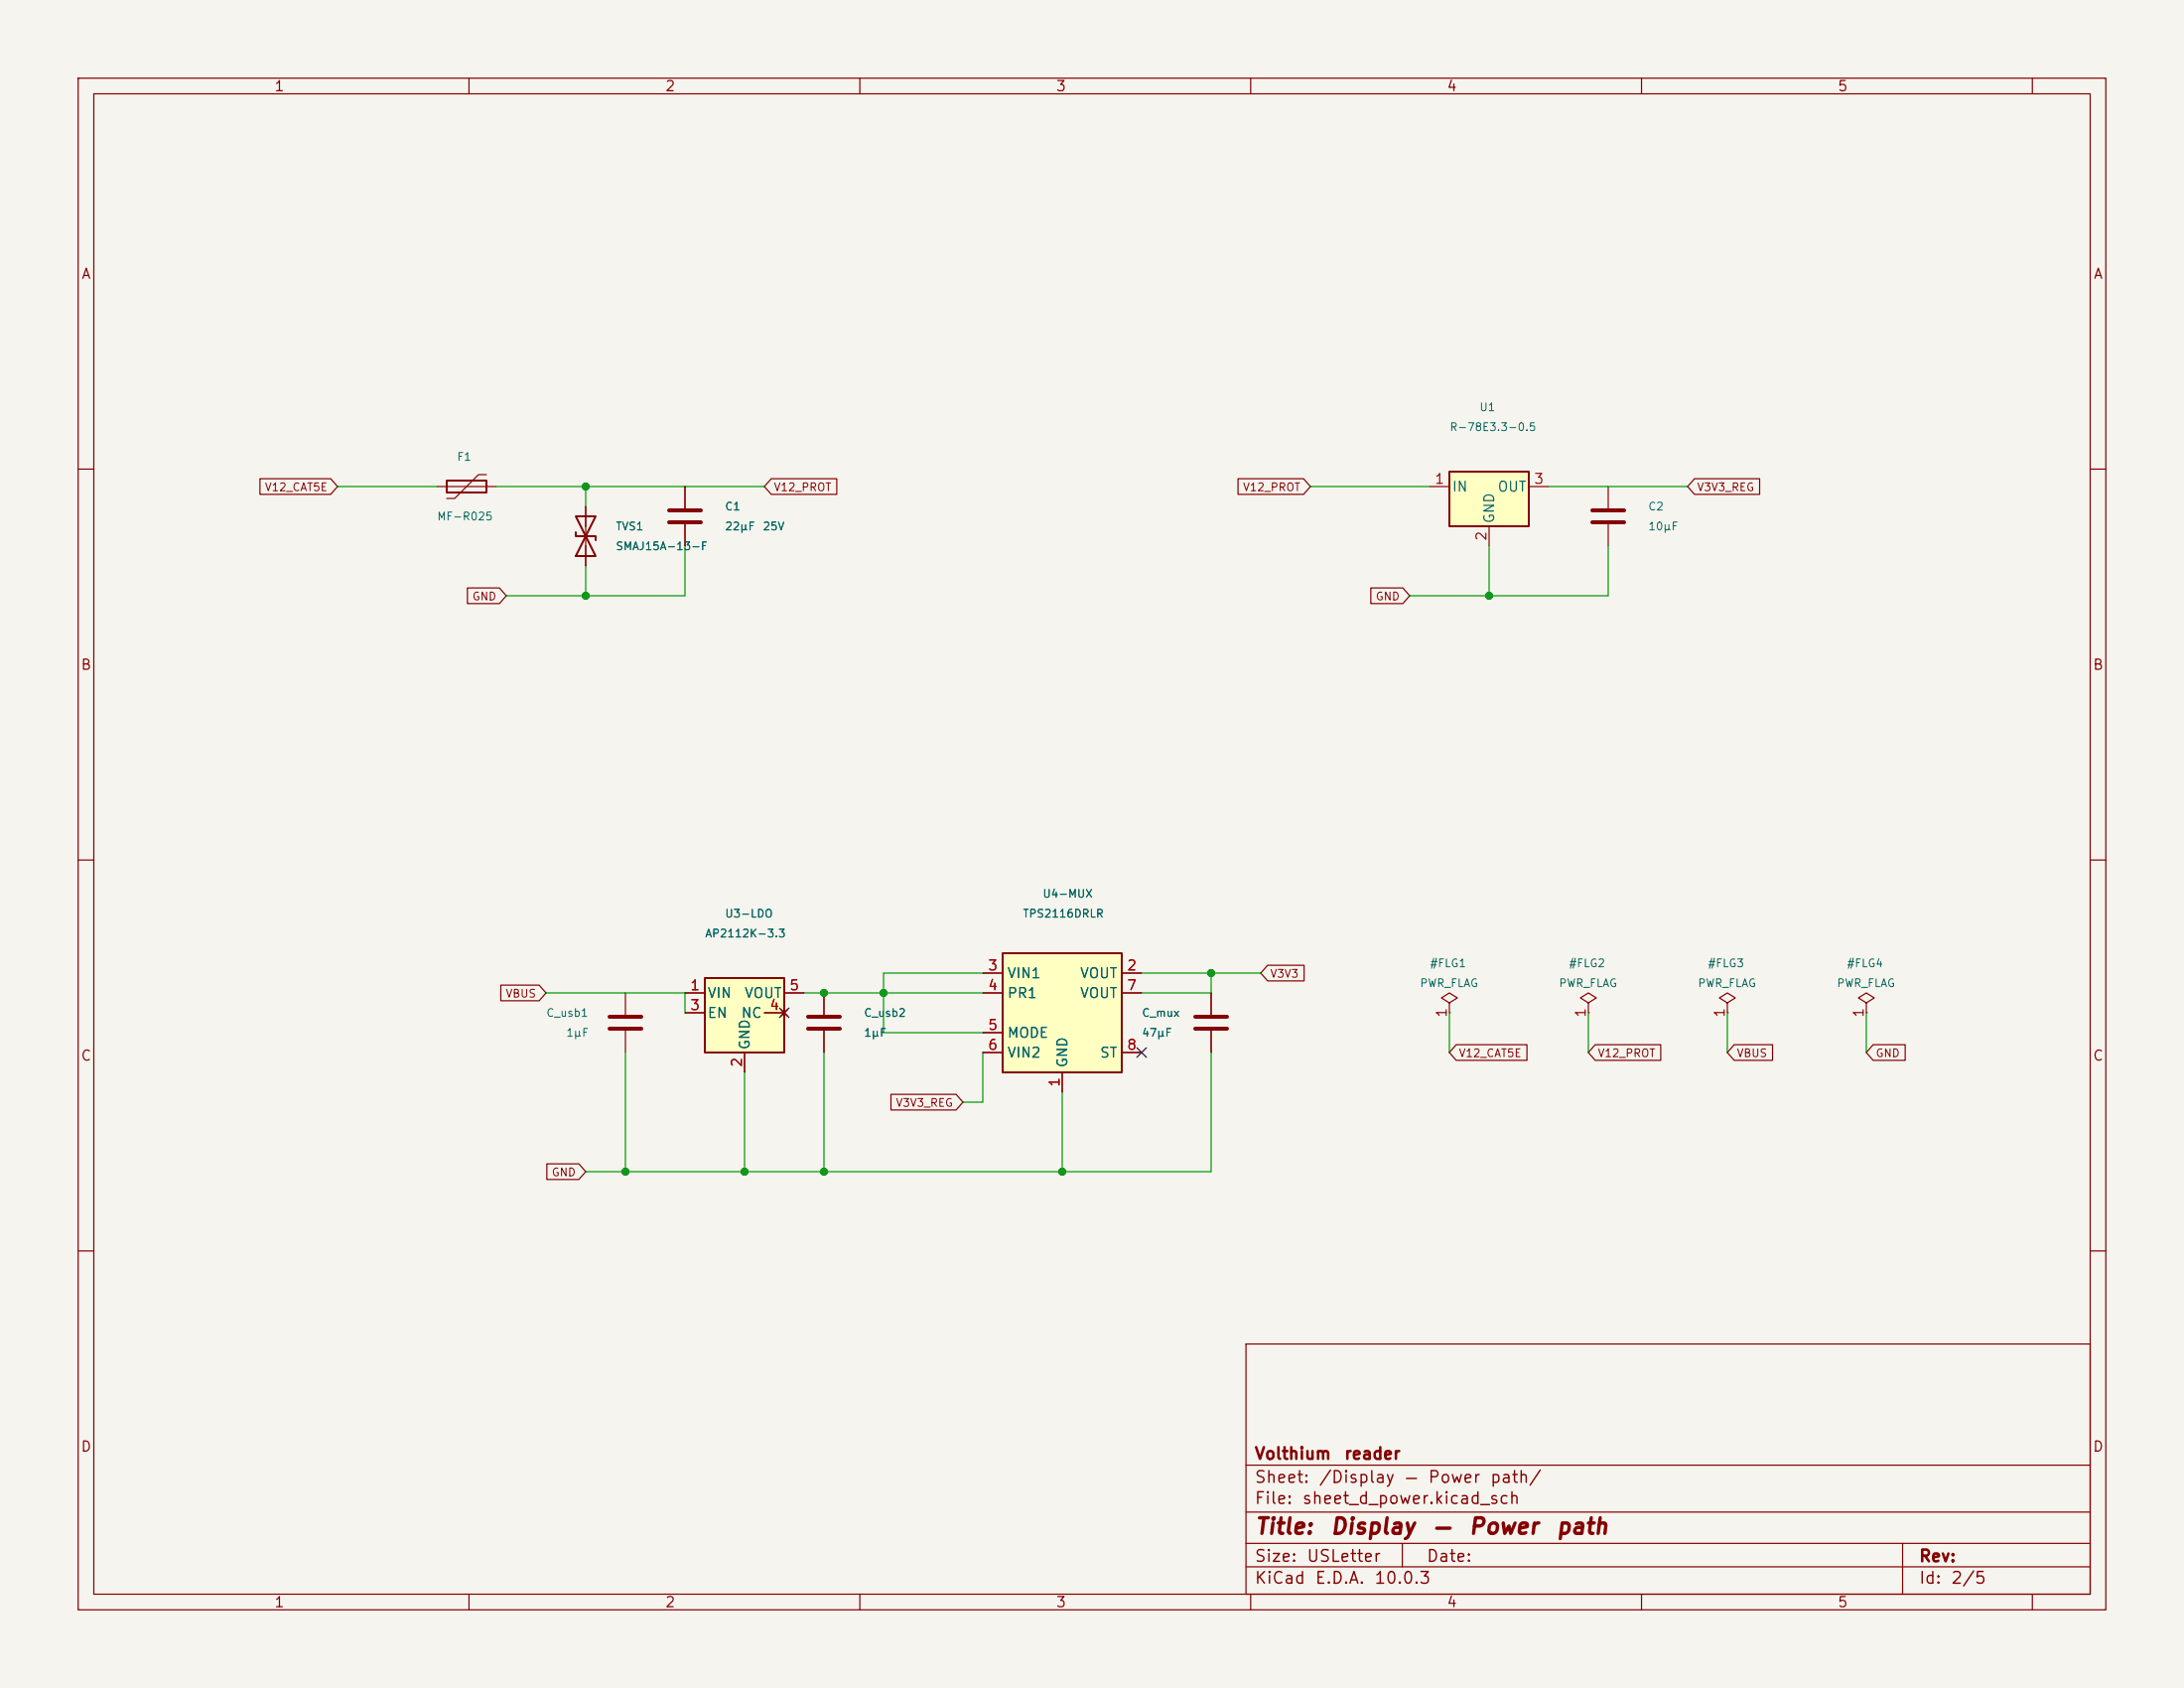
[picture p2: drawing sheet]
<svg xmlns="http://www.w3.org/2000/svg" width="279mm" height="216mm" viewBox="0 0 279 216" stroke-linecap="round" stroke-linejoin="round" font-family="sans-serif">
<path d="M0 0h279.4v215.9h-279.4z" fill="#f5f4ef" stroke="#f5f4ef" stroke-width=".13"/>
<g fill="none" stroke="#840000" stroke-width=".15">
<path d="M10 10h259.4v195.9h-259.4zM12 12h255.4v191.9h-255.4zM60 10v2M110 10v2M160 10v2M210 10v2M260 10v2M10 60h2M205.7 62.2v2.8M205.7 67.1v2.8M267.4 60h2M10 110h2"/>
<path d="M267.4 110h2M105.4 127v2.8M105.4 131.8v2.8M185.4 128.3l1-.7-1-.6-1 .6 1 .7v1.2M185.4 129.5h.1M10 160h2M159.4 171.9h108v32h-108zM267.4 160h2M159.4 197.4h108M159.4 193.4h108M159.4 187.4h108M179.4 197.4v3"/>
<path d="M243.4 197.4v6.5M60 203.9v2M110 203.9v2M159.4 200.4h108M160 203.9v2M210 203.9v2M260 203.9v2"/>
</g>
<path d="M203.7 65.3h4.1M203.7 66.8h4.1M103.4 130h4M103.4 131.6h4" fill="none" stroke="#840000" stroke-width=".51"/>
<path d="M185.4 60.3h10.2v7h-10.2z" fill="#ffffc2"/>
<path d="M185.4 60.3h10.2v7h-10.2z" fill="none" stroke="#840000" stroke-width=".25"/>
<path d="M182.9 62.2h2.5M190.5 67.3v2.6M195.6 62.2h2.5" fill="none" stroke="#840000" stroke-width=".15"/>
<path d="M90.2 125.1h10.1v9.5h-10.1z" fill="#ffffc2"/>
<path d="M57.1 61.5h5.1v1.5h-5.1zM90.2 125.1h10.1v9.5h-10.1z" fill="none" stroke="#840000" stroke-width=".25"/>
<g fill="none" stroke="#840000" stroke-width=".15">
<path d="M55.9 62.2h7.6M62.2 60.7h-1l-3 3.1h-1.1M87.6 127h2.6M87.6 129.5h2.6M95.2 134.6v2.6M97.8 129.5h2.5M99.9 129.2l.8 .7M100.3 127h2.6M100.7 129.2l-.8 .7M221 128.3l1-.7-1-.6-1 .6 1 .7v1.2M221 129.5h.1M238.8 128.3l1-.7-1-.6-1.1 .6 1.1 .7v1.2"/>
<path d="M238.8 129.5h.1"/>
</g>
<path d="M128.3 121.9h15.2v15.3h-15.2z" fill="#ffffc2"/>
<path d="M73.7 66h2.5l-2.5 5.1h2.5zM73.7 68.1v.5h2.5v.5M128.3 121.9h15.2v15.3h-15.2z" fill="none" stroke="#840000" stroke-width=".25"/>
<g fill="none" stroke="#840000" stroke-width=".15">
<path d="M33.3 61.2h9l.9 1-.9 1h-9zM59.8 75.2h4.1l.9 1-.9 1h-4.1zM74.9 64.8v7.6M87.6 62.2v2.8M87.6 67.1v2.8M98.7 61.2h8.3v2h-8.3l-.9-1zM158.4 61.2h8.4l.8 1-.8 1h-8.4zM175.4 75.2h4.1l.8 1-.8 1h-4.1zM216.8 61.2h8.3v2h-8.3l-.9-1zM64.1 126h4.9l.8 1-.8 1h-4.9zM80 127v2.8M80 131.8v2.8"/>
<path d="M87.6 127h2.6M87.6 129.5h2.6M95.2 134.6v2.6M97.8 129.5h2.5M99.9 129.2l.8 .7M100.3 127h2.6M100.7 129.2l-.8 .7M105.4 127v2.8M105.4 131.8v2.8M114 140h8.3l.9 1-.9 1h-8.3zM125.7 127h2.6M125.7 124.5h2.6"/>
<path d="M125.7 132.1h2.6M125.7 134.6h2.6M135.9 137.2v2.5M143.5 127h2.5M143.5 124.5h2.5M143.5 134.6h2.5M154.9 127v2.8M154.9 131.8v2.8M162.2 123.5h4.6v2h-4.6l-.9-1zM186.3 133.6h9v2h-9l-.9-1zM203.2 128.3l1-.7-1-.6-1 .6 1 .7v1.2M203.2 129.5h.1"/>
<path d="M204.1 133.6h8.4v2h-8.4l-.9-1zM221.9 133.6h4.9v2h-4.9l-.9-1zM239.6 133.6h4.1v2h-4.1l-.8-1zM70 148.9h4.1l.8 1-.8 1h-4.1z"/>
</g>
<path d="M85.6 65.3h4.1M85.6 66.8h4.1M78 130h4M78 131.6h4M152.9 130h4.1M152.9 131.6h4.1" fill="none" stroke="#840000" stroke-width=".51"/>
<g fill="none" stroke="#009600" stroke-width=".15">
<path d="M43.2 62.2h12.7M63.5 62.2h34.3M74.9 62.2v2.6M74.9 72.4v3.8M87.6 69.9v6.3h-22.8M167.6 62.2h15.3M190.5 69.9v6.3M198.1 62.2h17.8M205.7 69.9v6.3h-25.4M69.8 127h17.8v2.5M80 134.6v15.3M95.2 137.2v12.7"/>
<path d="M102.9 127h22.8M105.4 134.6v15.3M125.7 134.6v6.4h-2.5M125.7 124.5h-12.7v7.6h12.7M135.9 139.7v10.2M146 124.5h15.3M154.9 124.5v2.5h-8.9M154.9 134.6v15.3h-80M185.4 129.5v5.1M203.2 129.5v5.1M221 129.5v5.1M238.8 129.5v5.1"/>
</g>
<path d="M99.7 128.9l1.2 1.2M100.9 128.9l-1.2 1.2M145.4 134l1.3 1.2M146.7 134l-1.3 1.2" fill="none" stroke="#000084" stroke-width=".15"/>
<g fill="#009600" stroke="#009600" stroke-width=".13">
<circle cx="135.9" cy="149.9" r=".46"/>
<circle cx="105.4" cy="149.9" r=".46"/>
<circle cx="95.2" cy="149.9" r=".46"/>
<circle cx="74.9" cy="62.2" r=".46"/>
<circle cx="74.9" cy="76.2" r=".46"/>
<circle cx="80" cy="149.9" r=".46"/>
<circle cx="105.4" cy="127" r=".46"/>
<circle cx="190.5" cy="76.2" r=".46"/>
<circle cx="113" cy="127" r=".46"/>
<circle cx="154.9" cy="124.5" r=".46"/>
</g>
<g font-size="2" fill="#840000">
<text x="160.4" y="196.7">Title:</text>
<text x="170.1" y="196.7">Display</text>
<text x="183.2" y="196.7">—</text>
<text x="187.8" y="196.7">Power</text>
<text x="198.9" y="196.7">path</text>
</g>
<g font-size="1.5" fill="#840000">
<text x="160.4" y="190">Sheet:</text>
<text x="160.4" y="187">Volthium</text>
<text x="168.6" y="190">/Display</text>
<text x="171.9" y="187">reader</text>
<text x="179.6" y="190">—</text>
<text x="182.6" y="190">Power</text>
<text x="190.5" y="190">path/</text>
<text x="160.4" y="192.7">File:</text>
<text x="166.5" y="192.7">sheet_d_power.kicad_sch</text>
<text x="160.4" y="202.9">KiCad</text>
<text x="160.4" y="200.1">Size:</text>
<text x="167.1" y="200.1">USLetter</text>
<text x="168.1" y="202.9">E.D.A.</text>
<text x="175.7" y="202.9">10.0.3</text>
<text x="182.4" y="200.1">Date:</text>
<text x="245.4" y="200.1">Rev:</text>
<text x="245.4" y="202.9">Id:</text>
<text x="249.5" y="202.9">2/5</text>
</g>
<g font-size="1.3" fill="#840000">
<text x="35" y="12">1</text>
<text x="85" y="12">2</text>
<text x="135" y="12">3</text>
<text x="185" y="12">4</text>
<text x="235" y="12">5</text>
<text x="10.3" y="36">A</text>
<text x="267.7" y="36">A</text>
<text x="10.3" y="86">B</text>
<text x="267.7" y="86">B</text>
<text x="10.3" y="136">C</text>
<text x="267.7" y="136">C</text>
<text x="10.3" y="186">D</text>
<text x="267.7" y="186">D</text>
<text x="35" y="205.9">1</text>
<text x="85" y="205.9">2</text>
<text x="135" y="205.9">3</text>
<text x="185" y="205.9">4</text>
<text x="235" y="205.9">5</text>
</g>
<g font-size="1.3" fill="#a90000">
<text x="183.4" y="62.2">1</text>
<text x="196.1" y="62.2">3</text>
<text x="190.5" y="69.3" transform="rotate(-90 190.5 69.3)">2</text>
<text x="126.3" y="124.4">3</text>
<text x="144.1" y="124.4">2</text>
<text x="88.2" y="127">1</text>
<text x="88.2" y="129.5">3</text>
<text x="98.4" y="129.5">4</text>
<text x="100.9" y="127">5</text>
<text x="126.3" y="127">4</text>
<text x="144.1" y="127">7</text>
<text x="185.4" y="130.2" transform="rotate(-90 185.4 130.2)">1</text>
<text x="203.2" y="130.2" transform="rotate(-90 203.2 130.2)">1</text>
<text x="221" y="130.2" transform="rotate(-90 221 130.2)">1</text>
<text x="238.7" y="130.2" transform="rotate(-90 238.7 130.2)">1</text>
<text x="95.2" y="136.6" transform="rotate(-90 95.2 136.6)">2</text>
<text x="126.3" y="132.1">5</text>
<text x="126.3" y="134.6">6</text>
<text x="144.1" y="134.6">8</text>
<text x="135.9" y="139.1" transform="rotate(-90 135.9 139.1)">1</text>
</g>
<g font-size="1.3" fill="#006464">
<text x="185.7" y="63.2">IN</text>
<text x="191.5" y="63.2">OUT</text>
<text x="191.5" y="67.1" transform="rotate(-90 191.5 67.1)">GND</text>
<text x="128.8" y="125.4">VIN1</text>
<text x="138.1" y="125.4">VOUT</text>
<text x="90.4" y="128">VIN</text>
<text x="90.4" y="130.5">EN</text>
<text x="94.7" y="130.5">NC</text>
<text x="95.2" y="128">VOUT</text>
<text x="128.8" y="128">PR1</text>
<text x="138.1" y="128">VOUT</text>
<text x="96.2" y="134.4" transform="rotate(-90 96.2 134.4)">GND</text>
<text x="128.8" y="133.1">MODE</text>
<text x="128.8" y="135.6">VIN2</text>
<text x="136.9" y="136.7" transform="rotate(-90 136.9 136.7)">GND</text>
<text x="140.6" y="135.6">ST</text>
</g>
<g font-size="1" fill="#006464">
<text x="189.2" y="52.8">U1</text>
<text x="58.4" y="59.2">F1</text>
<text x="185.4" y="55.4">R-78E3.3-0.5</text>
<text x="92.7" y="65.5">C1</text>
<text x="210.8" y="65.5">C2</text>
<text x="55.8" y="66.8">MF-R025</text>
<text x="78.7" y="70.6">SMAJ15A-13-F</text>
<text x="78.7" y="68.1">TVS1</text>
<text x="92.7" y="68.1">22µF</text>
<text x="97.5" y="68.1">25V</text>
<text x="210.8" y="68.1">10µF</text>
<text x="92.7" y="117.6">U3-LDO</text>
<text x="130.8" y="117.6">TPS2116DRLR</text>
<text x="133.3" y="115.1">U4-MUX</text>
<text x="90.1" y="120.1">AP2112K-3.3</text>
<text x="182.8" y="124">#FLG1</text>
<text x="200.6" y="124">#FLG2</text>
<text x="218.4" y="124">#FLG3</text>
<text x="236.2" y="124">#FLG4</text>
<text x="69.8" y="130.3">C_usb1</text>
<text x="110.4" y="130.3">C_usb2</text>
<text x="146" y="130.3">C_mux</text>
<text x="181.6" y="126.5">PWR_FLAG</text>
<text x="199.3" y="126.5">PWR_FLAG</text>
<text x="217.1" y="126.5">PWR_FLAG</text>
<text x="234.9" y="126.5">PWR_FLAG</text>
<text x="72.3" y="132.8">1µF</text>
<text x="110.4" y="132.8">1µF</text>
<text x="146" y="132.8">47µF</text>
</g>
<g font-size="1" fill="#840000">
<text x="33.8" y="63.1">V12_CAT5E</text>
<text x="98.9" y="63.1">V12_PROT</text>
<text x="158.9" y="63.1">V12_PROT</text>
<text x="217" y="63.1">V3V3_REG</text>
<text x="60.3" y="77">GND</text>
<text x="175.9" y="77">GND</text>
<text x="162.4" y="125.3">V3V3</text>
<text x="64.6" y="127.8">VBUS</text>
<text x="186.5" y="135.5">V12_CAT5E</text>
<text x="204.3" y="135.5">V12_PROT</text>
<text x="222.1" y="135.5">VBUS</text>
<text x="239.9" y="135.5">GND</text>
<text x="114.5" y="141.8">V3V3_REG</text>
<text x="70.5" y="150.7">GND</text>
</g>
</svg>
